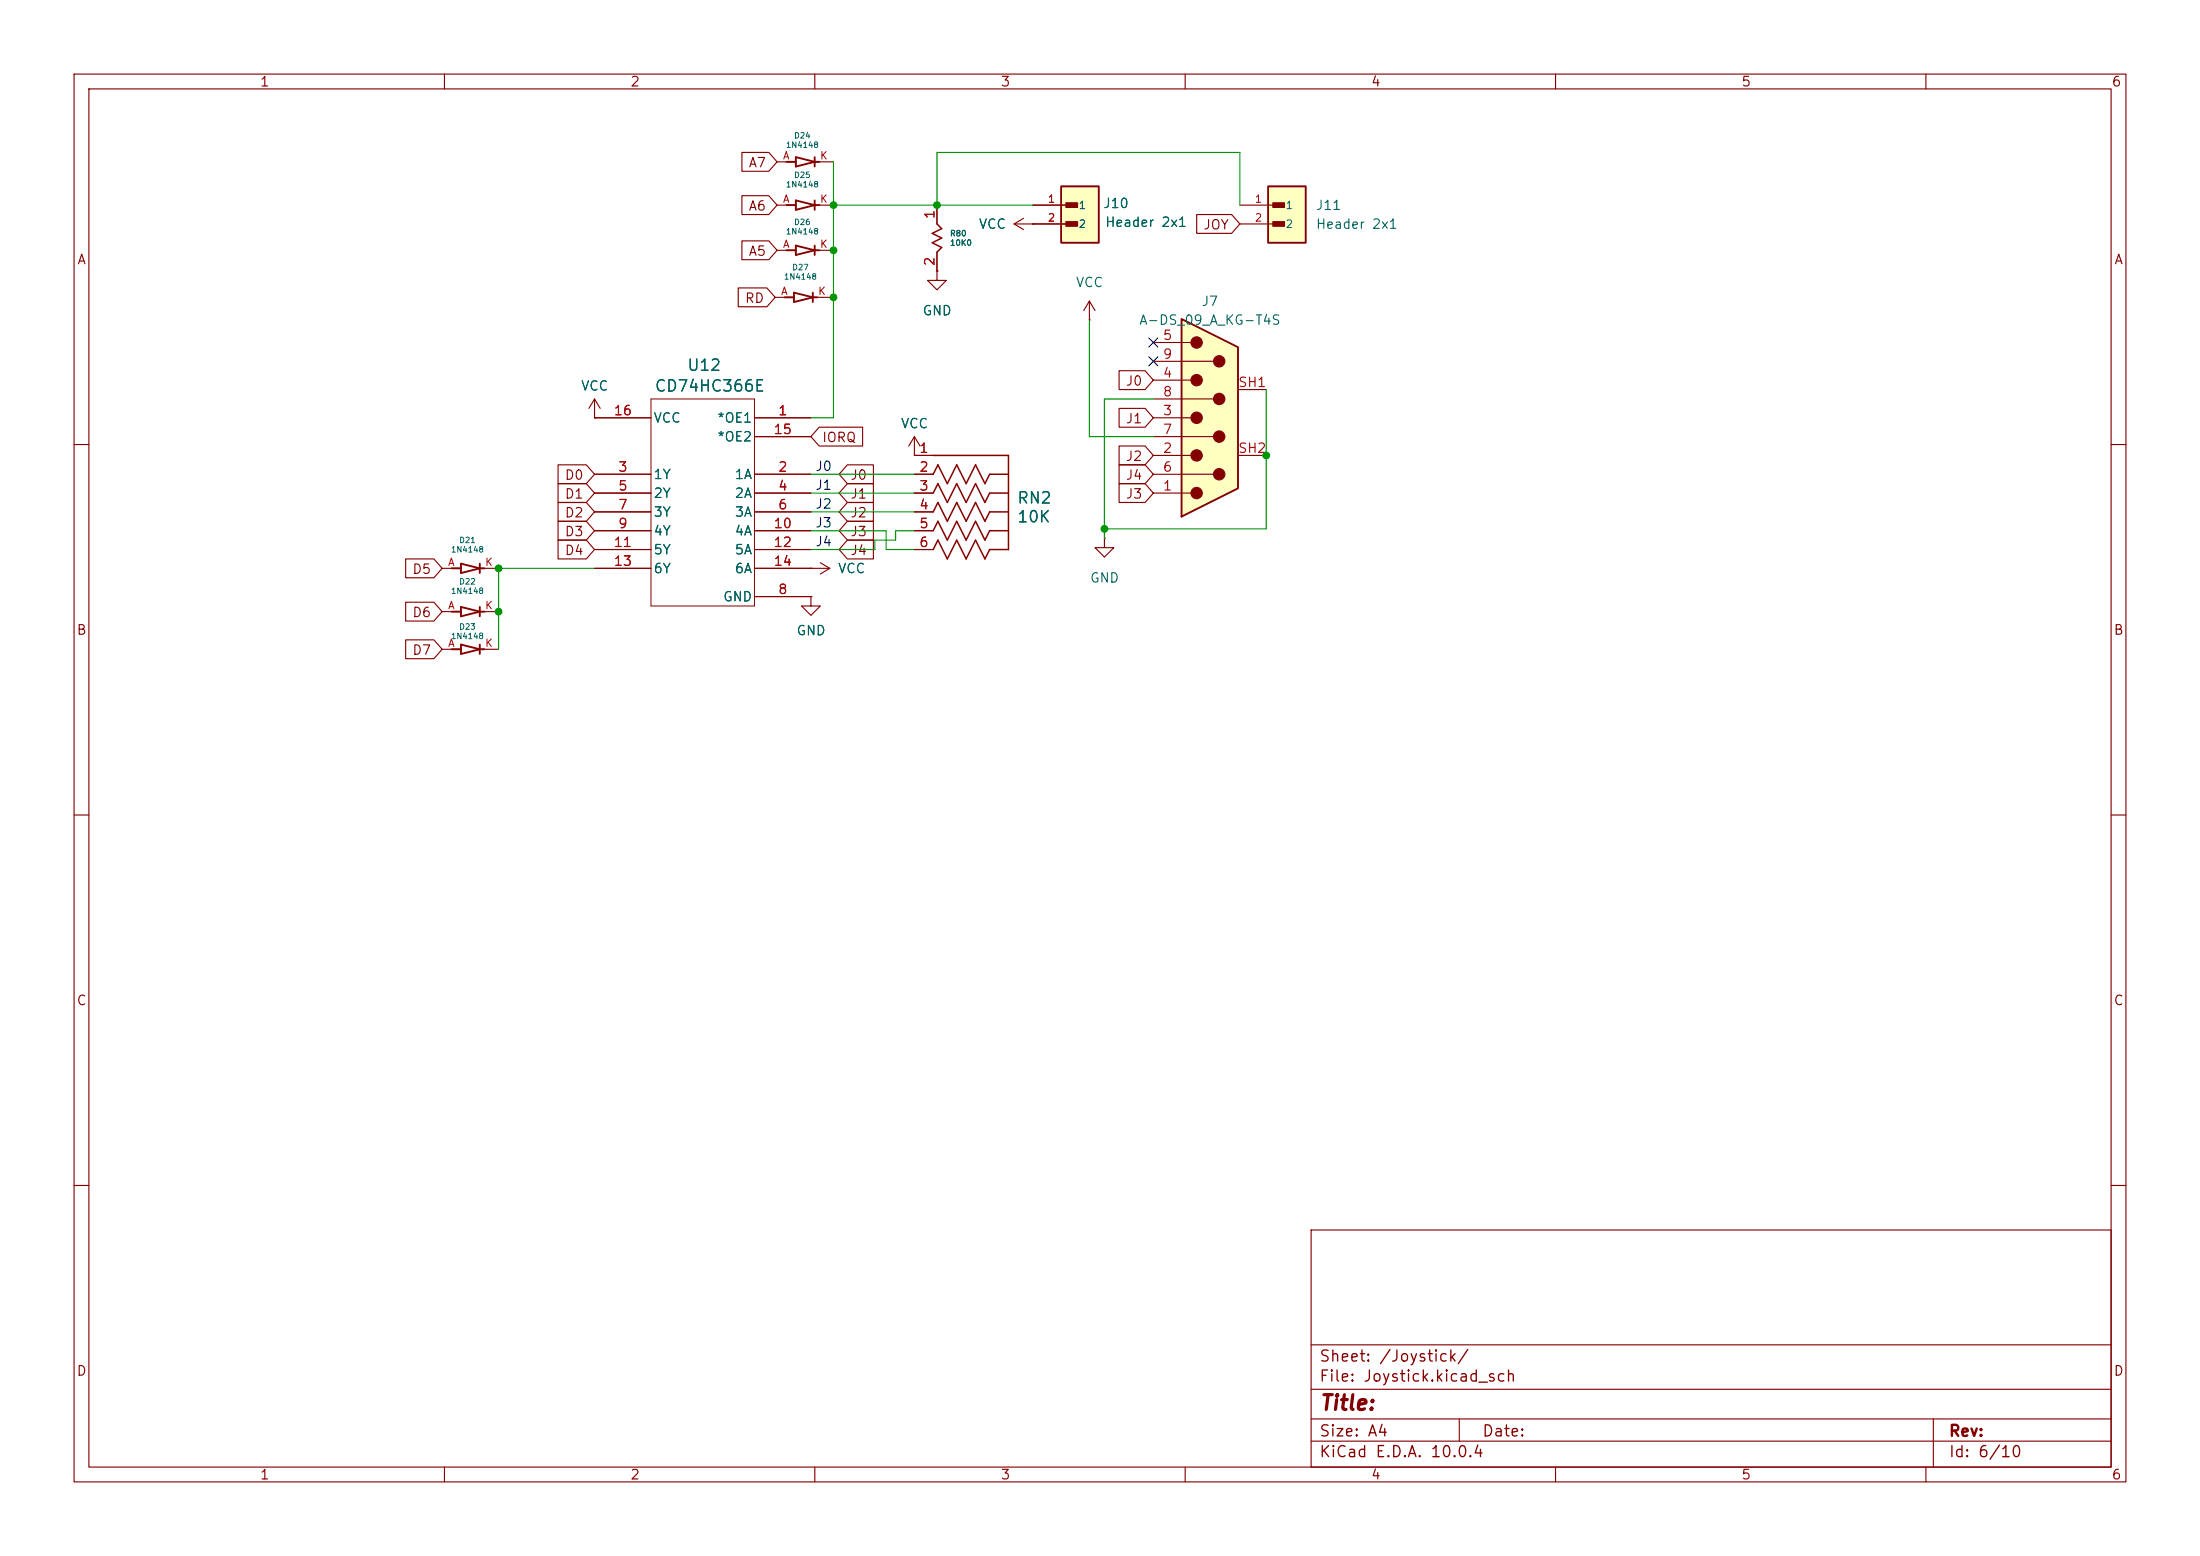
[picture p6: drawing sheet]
<svg xmlns="http://www.w3.org/2000/svg" width="297mm" height="210mm" viewBox="0 0 297 210" stroke-linecap="round" stroke-linejoin="round" font-family="sans-serif">
<g fill="none" stroke="#840000" stroke-width=".15">
<path d="M10 10h277v190h-277zM12 12h273v186h-273zM60 10v2M110 10v2M160 10v2M210 10v2M260 10v2M104.9 27.7h2.5M104.9 21.8h2.5M110 27.7h2.5M110 21.8h2.5M126.5 36.6v1.2h1.3l-1.3 1.3-1.3-1.3h1.3"/>
<path d="M126.5 36.6h.1M126.5 27.7v2.5M126.5 34v2.6M136.9 30.2l1.3 .8M136.9 30.2h2.5M138.2 29.5l-1.3 .7M139.4 30.2h.1M10 60h2M59.7 76.7h2.5M64.8 76.7h2.5M285 60h2M10 110h2"/>
<path d="M285 110h2M10 160h2M177 166h108v32h-108zM285 160h2M60 198v2M110 198v2M160 198v2M177 194.5h108M177 191.5h108M177 187.5h108M177 181.5h108M197 191.5v3"/>
<path d="M210 198v2M260 198v2M261 191.5v6.5"/>
</g>
<path d="M126.5 30.2l.6 .7-1.2 .6 1.2 .6-1.2 .7 1.2 .6-.6 .6" fill="none" stroke="#840000" stroke-width=".2"/>
<path d="M106.2 27.7h1.2M106.2 21.8h1.2M107.4 21.2l2.6 .6-2.6 .7zM107.4 27.1l2.6 .6-2.6 .6zM110 27.7h.6M110 21.2v1.3M110 27.1v1.2M110 21.8h.6M61 76.7h1.2M62.2 76.1l2.6 .6-2.6 .6zM64.8 76.7h.6M64.8 76.1v1.2" fill="none" stroke="#840000" stroke-width=".25"/>
<path d="M143.3 25.1h5v7.7h-5z" fill="#ffffc2"/>
<path d="M143.3 25.1h5v7.7h-5z" fill="none" stroke="#840000" stroke-width=".25"/>
<g fill="#840000" stroke="#840000" stroke-width=".14">
<path d="M143.9 27.4h1.6v.6h-1.6z"/>
<path d="M143.9 29.9h1.6v.6h-1.6z"/>
</g>
<path d="M139.4 27.7h5.1M139.4 30.2h5.1M147.1 43.2h.1M147.1 40.6l-.8 1.3M147.1 40.6l.7 1.3M147.1 40.6v2.6M109.5 76.7h.1M109.5 76.7h2.5M110.7 75.9l1.3 .8M112 76.7l-1.3 .8M109.5 80.5v1.3h1.2l-1.2 1.3-1.3-1.3h1.3M109.5 80.5h.1" fill="none" stroke="#840000" stroke-width=".15"/>
<path d="M171.2 25.1h5.1v7.7h-5.1z" fill="#ffffc2"/>
<path d="M171.2 25.1h5.1v7.7h-5.1zM61 87.6h1.2M62.2 87l2.6 .6-2.6 .7zM64.8 87.6h.6M64.8 87v1.3" fill="none" stroke="#840000" stroke-width=".25"/>
<g fill="#840000" stroke="#840000" stroke-width=".14">
<path d="M171.8 27.4h1.6v.6h-1.6z"/>
<path d="M171.8 29.9h1.6v.6h-1.6z"/>
</g>
<path d="M167.4 27.7h5.1M167.4 30.2h5.1M59.7 87.6h2.5M64.8 87.6h2.5" fill="none" stroke="#840000" stroke-width=".15"/>
<path d="M159.5 43.1l7.6 3.8v19l-7.6 3.8z" fill="#ffffc2"/>
<g fill="none" stroke="#840000" stroke-width=".15">
<path d="M99.7 38.9h3.8l1.1 1.2-1.1 1.3h-3.8zM100.2 26.4h3.6l1.1 1.3-1.1 1.3h-3.6zM100.2 20.6h3.6l1.1 1.2-1.1 1.3h-3.6zM100.2 32.5h3.6l1.1 1.3-1.1 1.3h-3.6zM104.9 33.8h2.5M110 33.8h2.5M126.5 36.6h.1M126.5 27.7v2.5M126.5 34v2.6M139.4 30.2h.1M139.4 27.7h5.1M139.4 30.2h5.1"/>
<path d="M161.6 29h4.7l1.1 1.2-1.1 1.3h-4.7zM80.3 56.4h.1M80.3 56.4h7.6M80.3 53.8l-.8 1.3M80.3 53.8l.7 1.3M80.3 53.8v2.6M101.9 56.4h7.6M101.9 58.9h7.6M104.6 40.1h2.6M109.7 40.1h2.6M110.6 57.7h5.9v2.5h-5.9l-1.1-1.3zM123.4 58.9l-.7 1.3"/>
<path d="M123.4 58.9l.8 1.3M123.4 58.9v2.6M151.1 50h3.5l1.1 1.3-1.1 1.3h-3.5zM151.1 55.1h3.5l1.1 1.3-1.1 1.3h-3.5zM155.7 46.2h5.1M155.7 48.8h8.1M155.7 51.3h5.1M155.7 53.8h8.1M155.7 56.4h5.1M155.7 58.9h8.1M167.1 52.6h3.8M54.8 75.4h3.8l1.1 1.3-1.1 1.3h-3.8z"/>
<path d="M75.3 67.8h3.9l1.1 1.3-1.1 1.3h-3.9zM75.3 62.7h3.9l1.1 1.3-1.1 1.3h-3.9zM75.3 65.3h3.9l1.1 1.2-1.1 1.3h-3.9zM75.3 72.9h3.9l1.1 1.3-1.1 1.2h-3.9zM75.3 70.4h3.9l1.1 1.2-1.1 1.3h-3.9zM80.3 64h7.6M80.3 66.5h7.6M80.3 69.1h7.6M80.3 71.6h7.6M80.3 74.2h7.6M80.3 76.7h7.6M101.9 64h7.6"/>
<path d="M101.9 66.5h7.6M101.9 69.1h7.6M101.9 71.6h7.6M101.9 74.2h7.6M101.9 76.7h7.6M109.5 76.7h.1M114.4 72.9h3.5v2.5h-3.5l-1.1-1.2zM114.4 62.7h3.5v2.6h-3.5l-1.1-1.3zM114.4 67.8h3.5v2.6h-3.5l-1.1-1.3zM114.4 65.3h3.5v2.5h-3.5l-1.1-1.3zM114.4 70.4h3.5v2.5h-3.5l-1.1-1.3zM123.4 61.5h.1"/>
<path d="M123.4 61.5h2.6M123.4 64h2.6M123.4 66.5h2.6M123.4 69.1h2.6M123.4 71.6h2.6M123.4 74.2h2.6M149.1 72.6v1.3h1.3l-1.3 1.3-1.3-1.3h1.3M149.1 72.6h.1M151.1 65.3h3.5l1.1 1.2-1.1 1.3h-3.5zM151.1 60.2h3.5l1.1 1.3-1.1 1.2h-3.5zM151.1 62.7h3.5l1.1 1.3-1.1 1.3h-3.5zM155.7 61.5h5.1"/>
<path d="M155.7 64h8.1M155.7 66.5h5.1M167.1 61.5h3.8M54.8 81.3h3.8l1.1 1.3-1.1 1.2h-3.8zM54.8 86.4h3.8l1.1 1.2-1.1 1.3h-3.8zM59.7 82.6h2.5M64.8 82.6h2.5M101.9 80.5h7.6M109.5 80.5h.1"/>
</g>
<g fill="none" stroke="#840000" stroke-width=".25">
<path d="M106.2 33.8h1.2M107.2 39.5l2.5 .6-2.5 .7zM107.4 33.1l2.6 .7-2.6 .6zM109.7 39.5v1.3M110 33.8h.6M110 33.1v1.3M105.9 40.1h1.3M109.7 40.1h.7M159.5 43.1l7.6 3.8v19l-7.6 3.8zM61 82.6h1.2M62.2 81.9l2.6 .7-2.6 .6zM64.8 82.6h.6"/>
<path d="M64.8 81.9v1.3"/>
</g>
<g fill="#840000" stroke="#840000" stroke-width=".15">
<circle cx="161.5" cy="46.2" r=".76"/>
<circle cx="161.5" cy="51.3" r=".76"/>
<circle cx="161.5" cy="56.4" r=".76"/>
<circle cx="161.5" cy="61.5" r=".76"/>
<circle cx="161.5" cy="66.5" r=".76"/>
<circle cx="164.6" cy="48.8" r=".76"/>
<circle cx="164.6" cy="53.8" r=".76"/>
<circle cx="164.6" cy="58.9" r=".76"/>
<circle cx="164.6" cy="64" r=".76"/>
</g>
<path d="M126 61.5h10.1v12.7h-2.5l-.6 1.2-1.3-2.5-1.3 2.5-1.2-2.5-1.3 2.5-1.3-2.5-.6 1.3M126 64l.6-1.3 1.3 2.6 1.3-2.6 1.2 2.6 1.3-2.6 1.3 2.6 .6-1.3h2.5M126 69.1l.6-1.3 1.3 2.6 1.3-2.6 1.2 2.6 1.3-2.6 1.3 2.6 .6-1.3h2.5M126 66.5l.6-1.2 1.3 2.5 1.3-2.5 1.2 2.5 1.3-2.5 1.3 2.5 .6-1.3h2.5M126 71.6l.6-1.2 1.3 2.5 1.3-2.5 1.2 2.5 1.3-2.5 1.3 2.5 .6-1.3h2.5" fill="none" stroke="#840000" stroke-width=".2"/>
<path d="M87.9 53.8h14v28h-14z" fill="none" stroke="#840000" stroke-width=".14"/>
<g fill="none" stroke="#009600" stroke-width=".15">
<path d="M112.5 21.8v34.6h-3M112.5 27.7h26.9M126.5 27.7v-7.1h40.9v7.1M112.3 40.1h.2M147.1 43.2v15.7h8.6M155.7 53.8h-6.6v18.8M170.9 52.6v18.8h-21.8M80.3 76.7h-13v10.9M109.5 71.6h10.1v2.6h3.8M109.5 66.5h13.9M109.5 64h13.9M109.5 69.1h13.9"/>
<path d="M123.4 71.6h-2.5v1.3h-2.8v1.3h-8.6"/>
</g>
<path d="M155.1 48.2l1.2 1.2M155.1 45.6l1.2 1.2M156.3 48.2l-1.2 1.2M156.3 45.6l-1.2 1.2" fill="none" stroke="#000084" stroke-width=".15"/>
<g fill="#009600" stroke="#009600" stroke-width=".14">
<circle cx="126.5" cy="27.7" r=".46"/>
<circle cx="149.1" cy="71.4" r=".46"/>
<circle cx="112.5" cy="27.7" r=".46"/>
<circle cx="170.9" cy="61.5" r=".46"/>
<circle cx="112.5" cy="40.1" r=".46"/>
<circle cx="67.3" cy="76.7" r=".46"/>
<circle cx="67.3" cy="82.6" r=".46"/>
<circle cx="112.5" cy="33.8" r=".46"/>
</g>
<text font-size="2" fill="#840000" x="178" y="190.8">Title:</text>
<g font-size="1.5" fill="#006464">
<text x="88.3" y="53.2">CD74HC366E</text>
<text x="92.7" y="50.4">U12</text>
<text x="137.2" y="68.3">RN2</text>
<text x="137.2" y="70.9">10K</text>
</g>
<g font-size="1.5" fill="#840000">
<text x="178" y="184.2">Sheet: /Joystick/</text>
<text x="178" y="186.9">File: Joystick.kicad_sch</text>
<text x="178" y="197.1">KiCad E.D.A. 10.0.4</text>
<text x="178" y="194.3">Size: A4</text>
<text x="200" y="194.3">Date:</text>
<text x="263" y="194.3">Rev:</text>
<text x="263" y="197.1">Id: 6/10</text>
</g>
<g font-size="1.3" fill="#840000">
<text x="35" y="12">1</text>
<text x="85" y="12">2</text>
<text x="135" y="12">3</text>
<text x="185" y="12">4</text>
<text x="235" y="12">5</text>
<text x="285" y="12">6</text>
<text x="101" y="22.9">A7</text>
<text x="101" y="28.7">A6</text>
<text x="10.3" y="36">A</text>
<text x="101" y="34.8">A5</text>
<text x="162.4" y="31.3">JOY</text>
<text x="285.3" y="36">A</text>
<text x="100.5" y="41.2">RD</text>
<text x="151.9" y="52.4">J0</text>
<text x="110.9" y="60">IORQ</text>
<text x="151.9" y="57.5">J1</text>
<text x="76.2" y="65.1">D0</text>
<text x="114.7" y="65.1">J0</text>
<text x="151.9" y="62.5">J2</text>
<text x="151.9" y="65.1">J4</text>
<text x="76.2" y="70.2">D2</text>
<text x="76.2" y="67.6">D1</text>
<text x="114.7" y="70.2">J2</text>
<text x="114.7" y="67.6">J1</text>
<text x="151.9" y="67.6">J3</text>
<text x="55.6" y="77.8">D5</text>
<text x="76.2" y="75.2">D4</text>
<text x="76.2" y="72.7">D3</text>
<text x="114.7" y="75.2">J4</text>
<text x="114.7" y="72.7">J3</text>
<text x="55.6" y="83.6">D6</text>
<text x="10.3" y="86">B</text>
<text x="55.6" y="88.7">D7</text>
<text x="285.3" y="86">B</text>
<text x="10.3" y="136">C</text>
<text x="285.3" y="136">C</text>
<text x="10.3" y="186">D</text>
<text x="285.3" y="186">D</text>
<text x="35" y="200">1</text>
<text x="85" y="200">2</text>
<text x="135" y="200">3</text>
<text x="185" y="200">4</text>
<text x="235" y="200">5</text>
<text x="285" y="200">6</text>
</g>
<g font-size="1.3" fill="#a90000">
<text x="126.5" y="29.7" transform="rotate(-90 126.5 29.7)">1</text>
<text x="126.5" y="36" transform="rotate(-90 126.5 36)">2</text>
<text x="156.9" y="46.2">5</text>
<text x="156.9" y="51.3">4</text>
<text x="156.9" y="53.8">8</text>
<text x="156.9" y="48.7">9</text>
<text x="167.1" y="52.6">SH1</text>
<text x="82.8" y="56.4">16</text>
<text x="104.4" y="58.9">15</text>
<text x="105" y="56.4">1</text>
<text x="156.9" y="56.4">3</text>
<text x="156.9" y="58.9">7</text>
<text x="83.4" y="64">3</text>
<text x="105" y="64">2</text>
<text x="124" y="61.4">1</text>
<text x="124" y="64">2</text>
<text x="156.9" y="61.4">2</text>
<text x="156.9" y="64">6</text>
<text x="167.1" y="61.4">SH2</text>
<text x="83.4" y="66.5">5</text>
<text x="83.4" y="69.1">7</text>
<text x="83.4" y="71.6">9</text>
<text x="104.4" y="71.6">10</text>
<text x="105" y="66.5">4</text>
<text x="105" y="69.1">6</text>
<text x="124" y="66.5">3</text>
<text x="124" y="69.1">4</text>
<text x="124" y="71.6">5</text>
<text x="156.9" y="66.5">1</text>
<text x="82.8" y="74.1">11</text>
<text x="82.8" y="76.7">13</text>
<text x="104.4" y="74.1">12</text>
<text x="104.4" y="76.7">14</text>
<text x="124" y="74.1">6</text>
<text x="105" y="80.5">8</text>
</g>
<g font-size="1.3" fill="#006464">
<text x="148.9" y="28.4">J10</text>
<text x="177.6" y="28.7">J11</text>
<text x="132" y="31.2">VCC</text>
<text x="149.1" y="30.9">Header 2x1</text>
<text x="177.6" y="31.2">Header 2x1</text>
<text x="145.2" y="39.1">VCC</text>
<text x="162.1" y="41.6">J7</text>
<text x="124.5" y="42.9">GND</text>
<text x="153.7" y="44.2">A-DS_09_A_KG-T4S</text>
<text x="78.3" y="53">VCC</text>
<text x="88.1" y="57.4">VCC</text>
<text x="96.7" y="57.4">*OE1</text>
<text x="96.7" y="59.9">*OE2</text>
<text x="121.5" y="58.1">VCC</text>
<text x="88.1" y="65">1Y</text>
<text x="99.1" y="65">1A</text>
<text x="88.1" y="67.5">2Y</text>
<text x="88.1" y="70.1">3Y</text>
<text x="99.1" y="67.5">2A</text>
<text x="99.1" y="70.1">3A</text>
<text x="88.1" y="72.6">4Y</text>
<text x="88.1" y="75.1">5Y</text>
<text x="88.1" y="77.7">6Y</text>
<text x="99.1" y="72.6">4A</text>
<text x="99.1" y="75.1">5A</text>
<text x="99.1" y="77.7">6A</text>
<text x="113" y="77.7">VCC</text>
<text x="97.5" y="81.5">GND</text>
<text x="147.1" y="78.9">GND</text>
<text x="107.4" y="86.1">GND</text>
</g>
<g font-size="1.3" fill="#0f0f0f">
<text x="110" y="63.9">J0</text>
<text x="110" y="69">J2</text>
<text x="110" y="71.5">J3</text>
<text x="110" y="66.4">J1</text>
<text x="110" y="74">J4</text>
</g>
<g font-size="1" fill="#a90000">
<text x="105.6" y="21.8">A</text>
<text x="110.6" y="21.8">K</text>
<text x="105.6" y="27.6">A</text>
<text x="110.6" y="27.6">K</text>
<text x="141.4" y="27.6">1</text>
<text x="169.3" y="27.6">1</text>
<text x="105.6" y="33.7">A</text>
<text x="110.6" y="33.7">K</text>
<text x="141.4" y="30.2">2</text>
<text x="169.3" y="30.2">2</text>
<text x="105.4" y="40.1">A</text>
<text x="110.4" y="40.1">K</text>
<text x="60.4" y="76.6">A</text>
<text x="65.4" y="76.6">K</text>
<text x="60.4" y="82.5">A</text>
<text x="65.4" y="82.5">K</text>
<text x="60.4" y="87.6">A</text>
<text x="65.4" y="87.6">K</text>
</g>
<g font-size="1" fill="#006464">
<text x="145.5" y="28.5">1</text>
<text x="173.5" y="28.5">1</text>
<text x="145.5" y="31">2</text>
<text x="173.5" y="31">2</text>
</g>
<g font-size=".8" fill="#006464">
<text x="106" y="20.1">1N4148</text>
<text x="107.1" y="18.9">D24</text>
<text x="106" y="25.5">1N4148</text>
<text x="107.1" y="24.2">D25</text>
<text x="106" y="31.8">1N4148</text>
<text x="107.1" y="30.6">D26</text>
<text x="128.2" y="33.3">10K0</text>
<text x="128.2" y="32.1">R80</text>
<text x="105.8" y="37.9">1N4148</text>
<text x="106.9" y="36.7">D27</text>
<text x="60.8" y="74.8">1N4148</text>
<text x="61.9" y="73.5">D21</text>
<text x="60.8" y="80.3">1N4148</text>
<text x="61.9" y="79.1">D22</text>
<text x="60.8" y="86.4">1N4148</text>
<text x="61.9" y="85.2">D23</text>
</g>
</svg>
